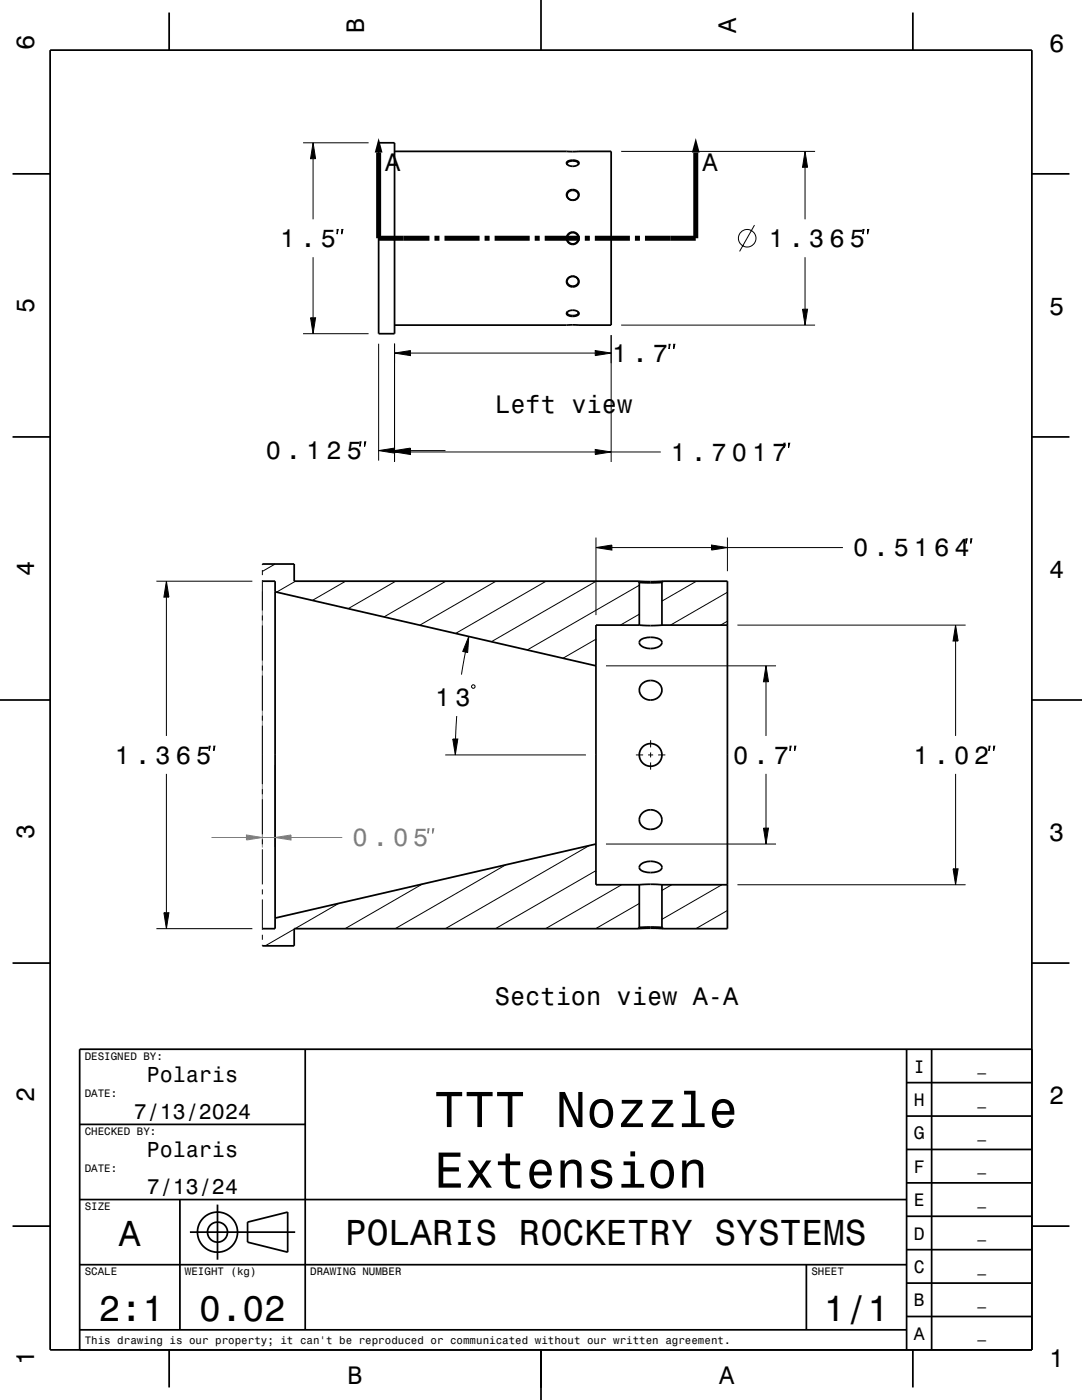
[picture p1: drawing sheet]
<svg xmlns="http://www.w3.org/2000/svg" width="216mm" height="279mm" viewBox="0 0 216 279" stroke-linecap="round" stroke-linejoin="round" font-family="sans-serif">
<g fill="none" stroke="#000" stroke-width=".2">
<path d="M60.5 28.5h13.1M62.5 28.5l.5 3.2h-1zM62.5 31.7v12.1M123.9 30.2h38.7M160.6 30.2l.5 3.2h-1zM160.6 33.4v10.4M62.5 51.3v12.1M67.3 45.8h.2l-.2 .9zM68.2 45.8h.2l-.2 .9zM150.6 44.9l-3 5.3M160.6 51.3v10.4M172.2 45.8h.2l-.2 .9z"/>
<path d="M173.1 45.8h.2l-.2 .9zM60.5 66.6h13.1M62 63.4h1l-.5 3.2zM75.6 68.6v23.3M78.7 70.5l3.2-.5v1zM78.7 68.6v23.6M81.9 70.5h36.9M118.8 70l3.1 .5-3.1 .5zM121.9 66.9v25.3M123.9 64.9h38.7M133.5 68.7h.2l-.2 .9zM134.4 68.7h.3l-.3 .9z"/>
<path d="M160.1 61.7h1l-.5 3.2zM71.8 88.2h.2l-.2 .9zM72.7 88.2h.3l-.3 .9zM75.6 89.9l3.1-.5v1zM78.7 90.2l3.2-.5v1zM78.7 89.9l3.2-.5v1zM81.9 90.2h36.9M81.9 89.9h7M118.8 89.7l3.1 .5-3.1 .5zM121.9 90.2h9.9M156.4 88.5h.2l-.2 .9zM157.3 88.5h.3l-.3 .9z"/>
<path d="M31.2 116h19.2M33.2 116l.5 3.2h-1zM33.2 119.2v27.7M52.4 112.6v.2M52.4 113.8v1M52.4 115.8v6M54.9 112.6l-2.5 1.4M59 116l-3.8 2.2M69 116l-6.7 3.8M79 116l-9.5 5.5M89 116l-12.4 7.1M99 116l-15.2 8.8"/>
<path d="M109 116l-18.1 10.4M118.9 109.3l3.2-.5v1zM118.9 107.3v15.5M119 116l-20.9 12.1M122.1 109.3h19.9M127.6 116.8l-22.4 12.9M139 116l-6.9 4M142 108.8l3.1 .5-3.1 .5zM145.1 118.2l-11.3 6.6M145.1 107.3v6.7M145.1 109.3h23.1M192.8 107.5h.2l-.2 1z"/>
<path d="M193.7 107.5h.2l-.2 1zM52.4 122.8v1M52.4 124.8v7M52.4 132.8v1M52.4 134.8v7M92.9 130.1l-.8 4.5M93.5 127l-.2 3.2-1-.2zM94.1 136.9l.2-.2h.3l.2 .2v.2l-.2 .3h-.3l-.2-.3zM118.9 127.6l-6.6 3.8M120.9 132.9h33.9M127.6 122.6l-3.8 2.2M145.1 124l-1.3 .8"/>
<path d="M147.1 124.8h45.6M190.7 124.8l.5 3.1h-1zM190.7 127.9v19M33.2 154.4v27.8M41.7 148.9h.3l-.3 .9zM42.7 148.9h.2l-.2 .9zM52.4 142.8v1M52.4 144.8v11.7M52.4 157.5v1M52.4 159.5v7M88.8 150.7h28.1M90.3 147.5h1.1l-.6 3.2z"/>
<path d="M91.1 142.9l-.2 4.6M126.9 150.7h1.4M129.3 150.7h1M129.8 147.7v1.5M129.8 150.2v1M129.8 152.2v1.4M131.3 150.7h1.5M190.7 154.4v19M197.3 148.9h.3l-.3 .9zM198.3 148.9h.2l-.2 .9zM52.4 167.5v1M52.4 169.5v7"/>
<path d="M52.4 177.5v1M52.4 179.5v6M84.3 176.4l-15.4 8.9M100.9 172.6l-22 12.7M117.6 168.7l-28.7 16.6M118.9 173.8l-20 11.5M120.9 168.4h33.9M124 176.6l-15.1 8.7M134 176.6l-1.9 1.1M144 176.6l-11.9 6.9M147.1 176.6h45.6M190.2 173.4h1l-.5 3.2z"/>
<path d="M31.2 185.3h19.2M32.7 182.2h1l-.5 3.1zM52.4 186.5v1M52.4 188.5v.3M58.7 185.4l-5.8 3.4M67.6 180.3l-8.7 5M127.6 180.3l-8.7 5M145.1 181.7l-6.2 3.6"/>
<circle cx="149.1" cy="47.5" r="1.76"/>
</g>
<path d="M52.4 118v51.1M54.9 152.7v16.4" fill="none" stroke="#808080" stroke-width=".2"/>
<g fill="none" stroke="#000" stroke-width=".35">
<path d="M10 10h195.9v259.4h-195.9zM33.8 2.5v7.5M107.9 0v10M182.1 2.5v7.5M2.5 34.7h7.5M75.6 28.5h3.1v38.1h-3.1zM78.7 30.2h34.4M113 30.2h8.9v34.7h-43.2M113.2 32.3a1.85 1.85 0 0 1 2.3 .1 1.18 1.18 0 0 1-1.6 .8 .68 .68 0 0 1-.8-.8zM113.3 32.9a.42 .42 0 0 1-.1-.5 .42 .42 0 0 1 .4-.2 1.36 1.36 0 0 1 1.8 .4l-.1 .3M113.4 38.4a1.08 1.08 0 0 1 1.4-.3 1.08 1.08 0 0 1 .4 1.4 1.08 1.08 0 0 1-1.5 .3 1.08 1.08 0 0 1-.3-1.4zM113.4 38.1a1.17 1.17 0 0 1 1.6-.1 1.17 1.17 0 0 1 .3 1.5 1.17 1.17 0 0 1-1.7 .3 1.17 1.17 0 0 1-.2-1.7z"/>
<path d="M205.9 34.7h7.5M113.3 55.5a1.18 1.18 0 0 1 1.6-.2 1.18 1.18 0 0 1 .4 1.6 1.18 1.18 0 0 1-1.7 .3 1.18 1.18 0 0 1-.3-1.7zM113.4 55.6a1.06 1.06 0 0 1 1.5-.3 1.06 1.06 0 0 1 .1 1.6 1.06 1.06 0 0 1-1.4 .1 1.06 1.06 0 0 1-.2-1.4zM113.2 62.2a1.64 1.64 0 0 1 2.3 .3 1.5 1.5 0 0 1-2.1 .4l-.3-.3zM113.3 62.2a.42 .42 0 0 0-.1 .5 .42 .42 0 0 0 .4 .2 1.47 1.47 0 0 0 1.8-.4l-.1-.3M2.5 87.2h7.5M205.9 87.2h7.5M52.4 116h2.5v69.3h-2.5M52.4 112.6h6.3v3.4h68.6M54.9 118.1l64 14.8M127.3 116h5M127.3 116l.3 .2"/>
<path d="M127.6 116.2h4.5M127.6 116.2v8.6M132.1 116.2v8.6M132.3 116h12.8v69.3h-12.8M132.3 116l-.2 .2M0 139.7h10M127.6 124.8l2.2 .1 2.3-.1M127.6 124.8h-8.7v51.8h8.7M127.8 127.7a3.8 3.8 0 0 1 4.2 .2 .97 .97 0 0 1-.9 1.3 2.76 2.76 0 0 1-3.5-.8v-.3zM128.2 136.4a2.27 2.27 0 0 1 2.5-.5 2.27 2.27 0 0 1 1.4 2.1 2.27 2.27 0 0 1-2.5 1.7 2.27 2.27 0 0 1-2-2.3zM132.1 124.8h13M205.9 139.7h10"/>
<path d="M118.9 168.4l-64 14.8M127.6 176.6l2.2-.1 2.3 .1M127.6 176.6v8.5M127.8 172.6a3 3 0 0 1 4.3 .3l-.1 .5a3.6 3.6 0 0 1-4.3 0l-.1-.5zM128.1 162.3a2.22 2.22 0 0 1 2.7-.5 2.22 2.22 0 0 1 1.1 2.5 2.35 2.35 0 0 1-2.4 1.2 2.35 2.35 0 0 1-1.9-1.9l.1-.6zM132.1 176.6h13M132.1 176.6v8.5M2.5 192.2h7.5M127.3 185.3h5M127.3 185.3h-68.6v3.5h-6.3M127.6 185.1h4.5M127.6 185.1l-.3 .2"/>
<path d="M132.1 185.1l.2 .2M205.9 192.2h7.5M60.9 209.4v56M180.9 216.1h25M180.9 209.4v60M185.9 209.4v60M205.9 209.4h-190v60M15.9 239.4h165M15.9 224.4h45M35.9 239.4v26M180.9 236.1h25M180.9 229.4h25"/>
<path d="M180.9 222.7h25M2.5 244.7h7.5M15.9 252.4h165M37.9 245.9h21M43.4 240.4v11M49.4 243.9l8-2v8l-8-2zM160.9 252.4v13M180.9 256.1h25M180.9 249.4h25M180.9 242.7h25M205.9 244.7h7.5M15.9 265.4h165"/>
<path d="M33.8 269.4v7.5M107.9 269.4v10M180.9 262.7h25M182.1 269.4v7.5"/>
<circle cx="114.3" cy="47.6" r="1.24"/>
<circle cx="114.3" cy="47.5" r="1.13"/>
<circle cx="129.8" cy="150.7" r="2.26"/>
<circle cx="43.4" cy="245.9" r="2"/>
<circle cx="43.4" cy="245.9" r="4"/>
</g>
<path d="M75.6 30.4v17.1h10.1M138.8 30.4v17.1h-10.1M86.7 47.5h1M88.7 47.5h7M96.7 47.5h1M98.7 47.5h7M106.7 47.5h1M108.7 47.5h7M116.7 47.5h1M118.7 47.5h7M126.7 47.5h1" fill="none" stroke="#000" stroke-width="1" stroke-linecap="butt"/>
<g fill="#000">
<path d="M62.5 28.5l.5 3.2h-1z" fill-rule="evenodd"/>
<path d="M75.6 27.5l.7 2.9h-1.5z" fill-rule="evenodd"/>
<path d="M138.8 27.5l.8 2.9h-1.5z" fill-rule="evenodd"/>
<path d="M160.6 30.2l.5 3.2h-1z" fill-rule="evenodd"/>
<path d="M62 63.4h1l-.5 3.2z" fill-rule="evenodd"/>
<path d="M78.7 70.5l3.2-.5v1z" fill-rule="evenodd"/>
<path d="M118.8 70l3.1 .5-3.1 .5z" fill-rule="evenodd"/>
<path d="M160.1 61.7h1l-.5 3.2z" fill-rule="evenodd"/>
<path d="M75.6 89.9l3.1-.5v1z" fill-rule="evenodd"/>
<path d="M78.7 90.2l3.2-.5v1z" fill-rule="evenodd"/>
<path d="M78.7 89.9l3.2-.5v1z" fill-rule="evenodd"/>
<path d="M118.8 89.7l3.1 .5-3.1 .5z" fill-rule="evenodd"/>
<path d="M33.2 116l.5 3.2h-1z" fill-rule="evenodd"/>
<path d="M118.9 109.3l3.2-.5v1z" fill-rule="evenodd"/>
<path d="M142 108.8l3.1 .5-3.1 .5z" fill-rule="evenodd"/>
<path d="M93.5 127l-.2 3.2-1-.2z" fill-rule="evenodd"/>
<path d="M190.7 124.8l.5 3.1h-1z" fill-rule="evenodd"/>
<path d="M90.3 147.5h1.1l-.6 3.2z" fill-rule="evenodd"/>
<path d="M190.2 173.4h1l-.5 3.2z" fill-rule="evenodd"/>
<path d="M32.7 182.2h1l-.5 3.1z" fill-rule="evenodd"/>
</g>
<g fill="#808080">
<path d="M54.9 167.1l3.2-.5v1z" fill-rule="evenodd"/>
<path d="M49.2 166.6l3.2 .5-3.2 .5z" fill-rule="evenodd"/>
</g>
<path d="M42.2 167.1h7M49.2 166.6l3.2 .5-3.2 .5zM52.4 167.1h2.5M54.9 167.1l3.2-.5v1zM58.1 167.1h10.2M85.4 165.4h.2l-.2 .9zM86.3 165.4h.3l-.3 .9z" fill="none" stroke="#808080" stroke-width=".2"/>
<g fill="#000">
<path d="M152.8 132.9l.5 3.2h-1z" fill-rule="evenodd"/>
<path d="M152.3 165.3h1l-.5 3.1z" fill-rule="evenodd"/>
</g>
<path d="M152.8 132.9l.5 3.2h-1zM152.8 136.1v10.8M152.8 154.4v10.9M157.6 148.9h.3l-.3 .9zM158.6 148.9h.2l-.2 .9zM152.3 165.3h1l-.5 3.1z" fill="none" stroke="#000" stroke-width=".2"/>
<g font-size="10.1">
<text x="86.6" y="224.9">TTT Nozzle</text>
<text x="86.6" y="237">Extension</text>
</g>
<g font-size="7.2">
<text x="23.7" y="248.7">A</text>
<text x="68.9" y="248.5">POLARIS ROCKETRY SYSTEMS</text>
<text x="19.7" y="263.7">2:1</text>
<text x="39.7" y="263.7">0.02</text>
<text x="164.4" y="263.7">1/1</text>
</g>
<g font-size="5">
<text x="6.8" y="10" transform="rotate(-90 6.8 10)">6</text>
<text x="72.7" y="6.5" transform="rotate(-90 72.7 6.5)">B</text>
<text x="146.9" y="6.5" transform="rotate(-90 146.9 6.5)">A</text>
<text x="209.4" y="10.3">6</text>
<text x="76.9" y="34.2">A</text>
<text x="140.1" y="34.2">A</text>
<text x="55.9" y="49.3">1 . 5</text>
<text x="153.4" y="49.3">1 . 3 6 5</text>
<text x="6.8" y="62.5" transform="rotate(-90 6.8 62.5)">5</text>
<text x="209.4" y="62.8">5</text>
<text x="122.2" y="72.2">1 . 7</text>
<text x="98.8" y="82.4">Left view</text>
<text x="53" y="91.7">0 . 1 2 5</text>
<text x="133.9" y="92">1 . 7 0 1 7</text>
<text x="170.2" y="111">0 . 5 1 6 4</text>
<text x="6.8" y="115" transform="rotate(-90 6.8 115)">4</text>
<text x="209.4" y="115.3">4</text>
<text x="86.9" y="140.9">1 3</text>
<text x="22.9" y="152.4">1 . 3 6 5</text>
<text x="146.3" y="152.4">0 . 7</text>
<text x="182.3" y="152.4">1 . 0 2</text>
<text x="6.8" y="167.5" transform="rotate(-90 6.8 167.5)">3</text>
<text x="209.4" y="167.8">3</text>
<text x="98.7" y="200.6">Section view A-A</text>
<text x="6.8" y="220" transform="rotate(-90 6.8 220)">2</text>
<text x="209.4" y="220.3">2</text>
<text x="6.8" y="272.5" transform="rotate(-90 6.8 272.5)">1</text>
<text x="209.4" y="272.8">1</text>
<text x="69.3" y="276.2">B</text>
<text x="143.5" y="276.2">A</text>
</g>
<text font-size="5" fill="#808080" x="70.3" y="168.9">0 . 0 5</text>
<g font-size="4.3">
<text x="29.3" y="215.9">Polaris</text>
<text x="26.7" y="223.4">7/13/2024</text>
<text x="29.3" y="230.9">Polaris</text>
<text x="29.3" y="238.4">7/13/24</text>
</g>
<g font-size="3.6">
<text x="182.3" y="214">I</text>
<text x="182.3" y="220.7">H</text>
<text x="182.3" y="227.4">G</text>
<text x="182.3" y="234">F</text>
<text x="182.3" y="240.7">E</text>
<text x="182.3" y="247.4">D</text>
<text x="182.3" y="254">C</text>
<text x="182.3" y="260.7">B</text>
<text x="182.3" y="267.4">A</text>
</g>
<g font-size="2.9">
<text x="195" y="213.8">_</text>
<text x="195" y="220.4">_</text>
<text x="195" y="227.1">_</text>
<text x="195" y="233.8">_</text>
<text x="195" y="240.4">_</text>
<text x="195" y="247.1">_</text>
<text x="195" y="253.8">_</text>
<text x="195" y="260.4">_</text>
<text x="195" y="267.1">_</text>
</g>
<g font-size="2.2">
<text x="16.9" y="211.5">DESIGNED BY:</text>
<text x="16.9" y="219">DATE:</text>
<text x="16.9" y="226.5">CHECKED BY:</text>
<text x="16.9" y="234">DATE:</text>
<text x="16.9" y="241.5">SIZE</text>
<text x="16.9" y="254.5">SCALE</text>
<text x="36.9" y="254.5">WEIGHT (kg)</text>
<text x="61.9" y="254.5">DRAWING NUMBER</text>
<text x="161.9" y="254.5">SHEET</text>
<text x="16.9" y="268.2">This drawing is our property; it can't be reproduced or communicated without our written agreement.</text>
</g>
</svg>
